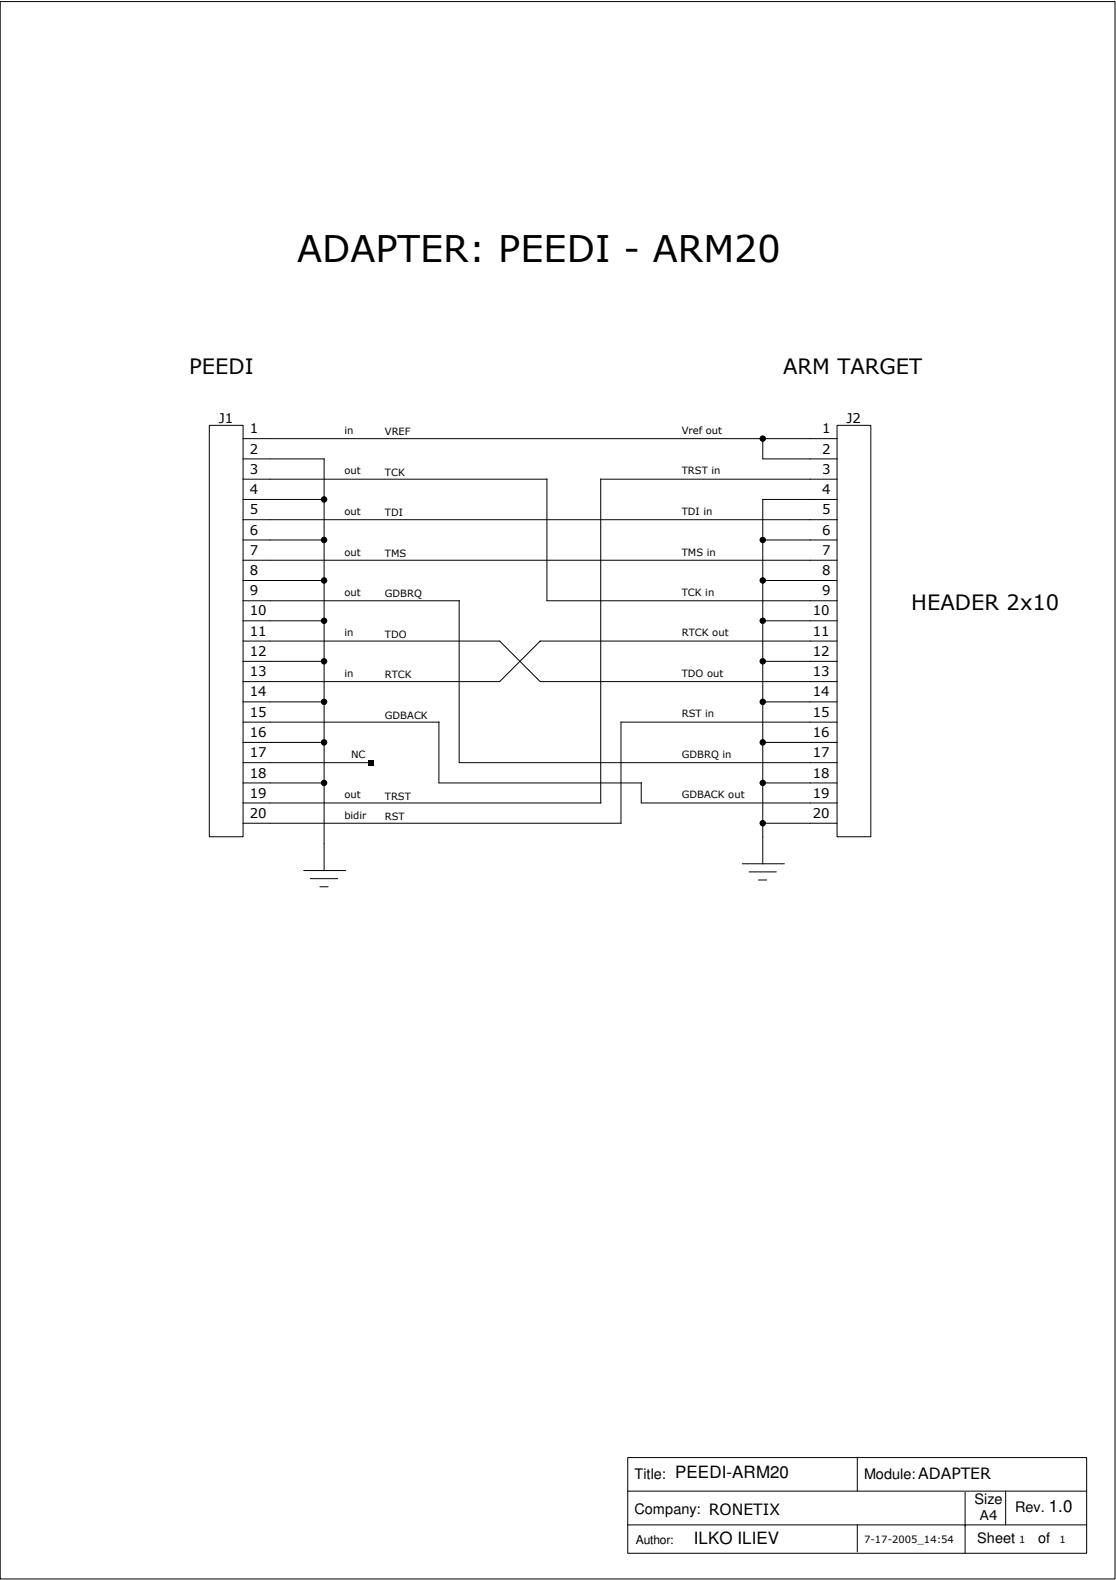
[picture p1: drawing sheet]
<svg xmlns="http://www.w3.org/2000/svg" width="210mm" height="297mm" viewBox="0 0 210 297" stroke-linecap="round" stroke-linejoin="round" font-family="sans-serif">
<g fill="none" stroke="#000" stroke-width=".19">
<path d="M0 .3h209.7v296.5h-209.7zM39.4 80h6.3v77.3h-6.3zM157.4 80h6.4v77.3h-6.4zM45.7 93.9h15.3M45.7 90.1h57.2M45.7 97.7h111.8M45.7 82.5h111.8M45.7 86.3h15.3M61 86.2v77.5M102.9 90v22.9h54.6M113 90.1h44.5M113 90v61"/>
<path d="M143.5 82.4v3.9h14M143.5 93.9v68.5M143.5 93.9h14M45.7 101.5h15.3M45.7 109.1h15.3M45.7 116.7h15.3M45.7 112.9h40.7M45.7 105.3h111.8M86.4 112.9v30.5h71.1M143.5 101.5h14M143.5 109.1h14M143.5 116.7h14"/>
<path d="M45.7 135.8h36.9M45.7 128.1h48.3M45.7 120.5h48.3M45.7 139.6h15.3M45.7 132h15.3M45.7 124.3h15.3M82.5 135.7v11.5h38.1M94 120.5l7.6 7.6h55.9M116.8 135.8h40.7M116.8 135.7v19.1M143.5 139.6h14M143.5 132h14"/>
<path d="M143.5 124.3h14M157.5 120.5h-55.9l-7.6 7.6M45.7 151h67.3M45.7 147.2h15.3M45.7 154.8h71.1M45.7 143.4h24.2M120.6 147.2v3.8h36.9M143.5 147.2h14M143.5 154.8h14M57.1 163.7h7.9M58.4 165.2h5.1M60.2 166.7h1.5"/>
<path d="M139.6 162.4h7.9M140.9 163.9h5.1M142.7 165.4h1.5M118.1 274h86.3v18h-86.3zM161.2 274v6.3M118 280.3h86.4M118 286.7h86.4M161.2 286.6v5.2M181.5 280.5v11.5M189.1 280.3v6.4"/>
<circle cx="61" cy="93.9" r=".51"/>
<circle cx="143.5" cy="82.5" r=".51"/>
<circle cx="61" cy="116.7" r=".51"/>
<circle cx="61" cy="109.1" r=".51"/>
<circle cx="61" cy="101.5" r=".51"/>
<circle cx="143.5" cy="109.1" r=".51"/>
<circle cx="143.5" cy="101.5" r=".51"/>
<circle cx="143.5" cy="116.7" r=".51"/>
<circle cx="61" cy="131.9" r=".51"/>
<circle cx="61" cy="124.3" r=".51"/>
<circle cx="61" cy="139.6" r=".51"/>
<circle cx="143.5" cy="139.6" r=".51"/>
<circle cx="143.5" cy="124.3" r=".51"/>
<circle cx="143.5" cy="131.9" r=".51"/>
<circle cx="61" cy="147.2" r=".51"/>
<circle cx="143.5" cy="147.2" r=".51"/>
<circle cx="143.5" cy="154.8" r=".51"/>
</g>
<path d="M69.3 142.9h1.1v1h-1.1z" fill="#000"/>
<g fill="#000">
<circle cx="60.9" cy="93.9" r=".52"/>
<circle cx="143.5" cy="82.4" r=".52"/>
<circle cx="60.9" cy="116.7" r=".52"/>
<circle cx="60.9" cy="109.1" r=".52"/>
<circle cx="60.9" cy="101.5" r=".52"/>
<circle cx="143.5" cy="116.7" r=".52"/>
<circle cx="143.5" cy="101.5" r=".52"/>
<circle cx="143.5" cy="109.1" r=".52"/>
<circle cx="60.9" cy="131.9" r=".52"/>
<circle cx="60.9" cy="139.6" r=".52"/>
<circle cx="60.9" cy="124.3" r=".52"/>
<circle cx="143.5" cy="131.9" r=".52"/>
<circle cx="143.5" cy="124.3" r=".52"/>
<circle cx="143.5" cy="139.6" r=".52"/>
<circle cx="60.9" cy="147.2" r=".52"/>
<circle cx="143.5" cy="147.2" r=".52"/>
<circle cx="143.5" cy="154.8" r=".52"/>
</g>
<text font-size="6.9" x="55.9" y="49.3">ADAPTER: PEEDI - ARM20</text>
<g font-size="4">
<text x="35.6" y="70.2">PEEDI</text>
<text x="147.3" y="70.2">ARM TARGET</text>
<text x="171.4" y="114.6">HEADER 2x10</text>
</g>
<g font-size="3.2">
<text x="127" y="277.9">PEEDI-ARM20</text>
<text x="197.3" y="284.2">1.0</text>
<text x="130.5" y="290.3">ILKO ILIEV</text>
</g>
<g font-size="2.7">
<text x="119.3" y="278">Title:</text>
<text x="162.5" y="278">Module:ADAPTER</text>
<text x="119.3" y="284.6">Company: RONETIX</text>
<text x="183.3" y="282.8">Size</text>
<text x="190.9" y="284.3">Rev.</text>
<text x="183.8" y="290.2">Sheet</text>
<text x="195.2" y="290.2">of</text>
</g>
<g font-size="2.5">
<text x="41.1" y="79.5">J1</text>
<text x="47" y="81.5">1</text>
<text x="154.6" y="81.5">1</text>
<text x="159.2" y="79.5">J2</text>
<text x="47" y="89.1">3</text>
<text x="47" y="85.3">2</text>
<text x="154.6" y="89.1">3</text>
<text x="154.6" y="85.3">2</text>
<text x="47" y="92.9">4</text>
<text x="154.6" y="92.9">4</text>
<text x="47" y="96.7">5</text>
<text x="47" y="100.5">6</text>
<text x="154.6" y="96.7">5</text>
<text x="154.6" y="100.5">6</text>
<text x="47" y="104.3">7</text>
<text x="154.6" y="104.3">7</text>
<text x="47" y="108.1">8</text>
<text x="47" y="111.9">9</text>
<text x="154.6" y="108.1">8</text>
<text x="154.6" y="111.9">9</text>
<text x="47" y="119.5">11</text>
<text x="47" y="115.7">10</text>
<text x="152.9" y="119.5">11</text>
<text x="152.9" y="115.7">10</text>
<text x="47" y="123.3">12</text>
<text x="152.9" y="123.3">12</text>
<text x="47" y="127.1">13</text>
<text x="47" y="130.9">14</text>
<text x="152.9" y="127.1">13</text>
<text x="152.9" y="130.9">14</text>
<text x="47" y="134.7">15</text>
<text x="152.9" y="134.7">15</text>
<text x="47" y="138.6">16</text>
<text x="47" y="142.4">17</text>
<text x="152.9" y="138.6">16</text>
<text x="152.9" y="142.4">17</text>
<text x="47" y="146.2">18</text>
<text x="47" y="149.9">19</text>
<text x="152.9" y="146.2">18</text>
<text x="152.9" y="149.9">19</text>
<text x="47" y="153.8">20</text>
<text x="152.9" y="153.8">20</text>
<text x="184.3" y="285.7">A4</text>
</g>
<text font-size="2.3" x="119.6" y="290.2">Author:</text>
<g font-size="1.9">
<text x="64.8" y="81.6">in</text>
<text x="72.4" y="81.9">VREF</text>
<text x="128.2" y="81.6">Vref out</text>
<text x="64.8" y="89.2">out</text>
<text x="72.4" y="89.5">TCK</text>
<text x="128.2" y="89.2">TRST in</text>
<text x="64.8" y="96.8">out</text>
<text x="72.4" y="97.1">TDI</text>
<text x="128.2" y="96.8">TDI in</text>
<text x="64.8" y="104.4">out</text>
<text x="72.4" y="104.7">TMS</text>
<text x="128.2" y="104.4">TMS in</text>
<text x="64.8" y="112.1">out</text>
<text x="72.4" y="112.3">GDBRQ</text>
<text x="128.2" y="112.1">TCK in</text>
<text x="64.8" y="119.6">in</text>
<text x="72.4" y="119.9">TDO</text>
<text x="128.2" y="119.6">RTCK out</text>
<text x="64.8" y="127.3">in</text>
<text x="72.4" y="127.5">RTCK</text>
<text x="128.2" y="127.3">TDO out</text>
<text x="72.4" y="135.1">GDBACK</text>
<text x="128.2" y="134.9">RST in</text>
<text x="66" y="142.5">NC</text>
<text x="128.2" y="142.5">GDBRQ in</text>
<text x="64.8" y="150.1">out</text>
<text x="64.8" y="153.9">bidir</text>
<text x="72.4" y="150.3">TRST</text>
<text x="72.4" y="154.1">RST</text>
<text x="128.2" y="150.1">GDBACK out</text>
<text x="162.5" y="290.1">7-17-2005_14:54</text>
<text x="191.7" y="290.1">1</text>
<text x="199.3" y="290.1">1</text>
</g>
</svg>
